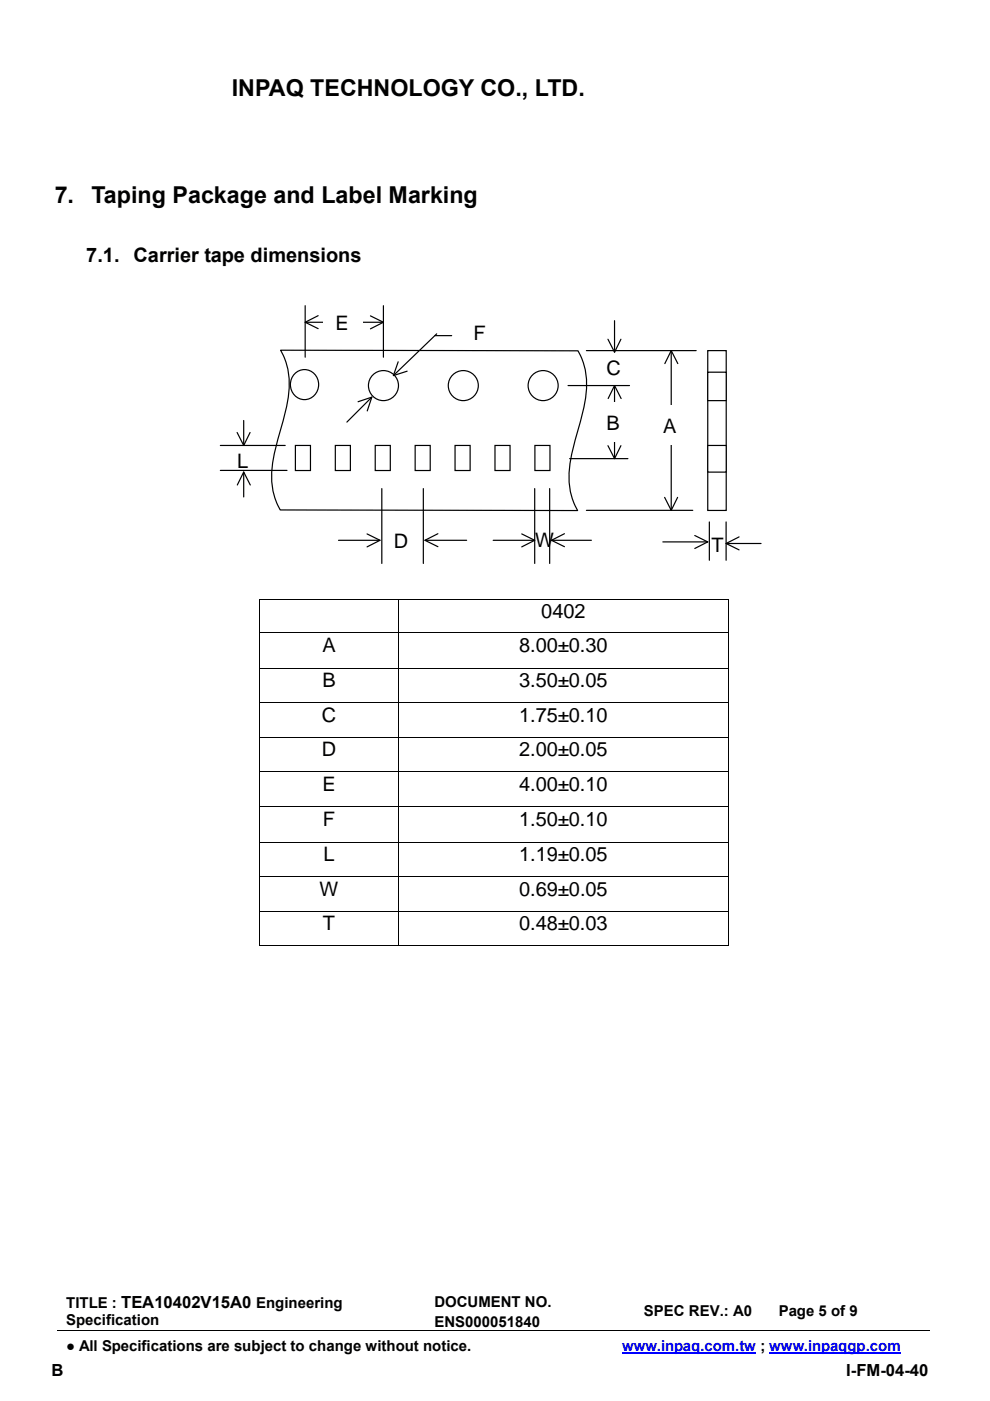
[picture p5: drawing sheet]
<svg xmlns="http://www.w3.org/2000/svg" width="210mm" height="297mm" viewBox="0 0 210 297" stroke-linecap="round" stroke-linejoin="round" font-family="sans-serif">
<path d="M132 287h28.4M163.2 287h27.8" fill="none" stroke="#00f" stroke-width=".34"/>
<path d="M12.1 282.2h185.2" fill="none" stroke="#000" stroke-width=".21"/>
<g fill="#fff" stroke="#000" stroke-width=".25">
<path d="M59.5 74.3l63.1 .1a16.6 16.6 0 0 1 1.1 12.7l-1.8 6.7a21.5 21.5 0 0 0-.6 11.7l1.2 2.7-63.1-.1a16.6 16.6 0 0 1-1-12.7l1.8-6.7a21.5 21.5 0 0 0 .5-11.7z" fill-rule="evenodd"/>
<path d="M62.7 79.1a3.1 3.1 0 0 1 4.5 .9 3.1 3.1 0 0 1-1.3 4.4 3.1 3.1 0 0 1-3.9-1.3 3.1 3.1 0 0 1 .7-4z" fill-rule="evenodd"/>
<path d="M62.7 94.4h3.1v5.4h-3.1z" fill-rule="evenodd"/>
<path d="M79.6 94.4h3.2v5.4h-3.2z" fill-rule="evenodd"/>
<path d="M71.1 94.4h3.2v5.4h-3.2z" fill-rule="evenodd"/>
<path d="M88.1 94.4h3.1v5.4h-3.1z" fill-rule="evenodd"/>
<path d="M105 94.4h3.2v5.4h-3.2z" fill-rule="evenodd"/>
<path d="M96.5 94.4h3.2v5.4h-3.2z" fill-rule="evenodd"/>
<path d="M113.5 94.4h3.1v5.4h-3.1z" fill-rule="evenodd"/>
<circle cx="81.3" cy="81.8" r="3.2"/>
<circle cx="98.3" cy="81.8" r="3.2"/>
<circle cx="115.2" cy="81.8" r="3.2"/>
</g>
<path d="M124.4 74.3h23.3M124.4 108.2h22.5" fill="none" stroke="#000" stroke-width=".25"/>
<g fill="#fff" stroke="#000" stroke-width=".25">
<path d="M150.1 74.3h3.9v33.9h-3.9z" fill-rule="evenodd"/>
<path d="M150.1 78.9h3.9v6h-3.9z" fill-rule="evenodd"/>
<path d="M150.1 94.4h3.9v5.7h-3.9z" fill-rule="evenodd"/>
</g>
<path d="M141 77.1l1.4-2.8 1.4 2.8M142.4 74.3v33.9M141 105.5l1.4 2.7 1.3-2.7" fill="none" stroke="#000" stroke-width=".25"/>
<path d="M138.1 86h8.5v8.4h-8.5z" fill="#fff"/>
<path d="M46.7 94.4h13.8M46.7 99.7h14.2M50.3 91.7l1.4 2.7 1.3-2.7M51.7 89.2v5.2M120.5 81.7h13M120.8 97.2h12.4M128.9 94.5l1.4 2.7 1.4-2.7M129 84.5l1.3-2.8 1.4 2.8M130.3 81.7v15.5M50.3 102.8l1.4-2.7 1.4 2.7M51.7 100.1v5.3" fill="none" stroke="#000" stroke-width=".25"/>
<path d="M126.1 85.3h8.5v8.4h-8.5z" fill="#fff"/>
<g fill="none" stroke="#000" stroke-width=".25">
<path d="M64.7 68.3h16.6M64.7 64.8v10.9M67.5 66.9l-2.8 1.4 2.8 1.4M78.6 67l2.7 1.3-2.7 1.4M81.3 64.8v10.9M84.5 76.7l-1.1 2.9 3-.9M92.2 71.2h3.6M92.6 70.8l-9.2 8.8M128.9 71.9l1.4 2.8 1.4-2.8M130.3 68v6.7M75.9 85.2l3-1-1 2.9M78.9 84.2l-5.3 5.3"/>
<path d="M71.8 114.6h8.8M77.9 113.2l2.7 1.4-2.7 1.4M81 103.6v15.9M89.8 103.6v15.9M90.1 114.6h8.9M92.9 113.2l-2.8 1.4 2.8 1.3M104.6 114.6h8.8M110.7 113.2l2.7 1.4-2.7 1.4M113.4 103.6v15.9M116.6 103.6v15.9M117 114.6h8.4M119.7 113.2l-2.7 1.4 2.7 1.3"/>
</g>
<path d="M68.6 64.1h8.5v8.5h-8.5z" fill="#fff"/>
<path d="M140.6 114.9h9.5M147.4 113.5l2.7 1.4-2.7 1.4M150.5 110.7v8.1M154 110.7v8.1M154 115.2h7.4M156.8 113.8l-2.8 1.4 2.8 1.4" fill="none" stroke="#000" stroke-width=".25"/>
<path d="M54.9 126.9h.2v.2h-.2zM154.4 126.9h.1v.2h-.1zM154.4 200.4h.1v.2h-.1z" fill="#000"/>
<g fill="none" stroke="#000" stroke-width=".21">
<path d="M54.9 127h99.6M54.9 134.1h99.6M55 127.1v6.9M55 134.2v7.4M84.6 127.1v6.9M84.6 134.2v7.4M154.5 127.1v6.9M154.5 134.2v7.4M54.9 141.7h99.6M54.9 149h99.6M54.9 156.3h99.6M55 141.8v7.1"/>
<path d="M55 149.1v7.1M55 156.4v7.2M84.6 141.8v7.1M84.6 149.1v7.1M84.6 156.4v7.2M154.5 141.8v7.1M154.5 149.1v7.1M154.5 156.4v7.2M54.9 163.6h99.6M54.9 171h99.6M54.9 178.5h99.6M55 163.7v7.2"/>
<path d="M55 171v7.5M55 178.6v7.2M84.6 163.7v7.2M84.6 171v7.5M84.6 178.6v7.2M154.5 163.7v7.2M154.5 171v7.5M154.5 178.6v7.2M54.9 185.9h99.6M54.9 193.2h99.6M55 185.9v7.2M55 193.3v7.3"/>
<path d="M84.6 185.9v7.2M84.6 193.3v7.3M154.5 185.9v7.2M154.5 193.3v7.3M54.9 200.5h29.6M84.7 200.5h69.7"/>
</g>
<g font-size="4.9">
<text x="49.2" y="20.4">INPAQ TECHNOLOGY CO., LTD.</text>
<text x="11.6" y="43.1">7.</text>
<text x="19.4" y="43.1">Taping Package and Label Marking</text>
</g>
<g font-size="4.2">
<text x="18.3" y="55.5">7.1. Carrier tape dimensions</text>
<text x="71.2" y="70">E</text>
<text x="100.5" y="72.2">F</text>
<text x="128.7" y="79.6">C</text>
<text x="128.7" y="91.2">B</text>
<text x="140.7" y="91.9">A</text>
<text x="50.3" y="99.3">L</text>
<text x="83.5" y="116.2">D</text>
<text x="113.5" y="115.9">W</text>
<text x="150.9" y="116.9">T</text>
<text x="114.8" y="131">0402</text>
<text x="68.4" y="138.2">A</text>
<text x="110.1" y="138.2">8.00±0.30</text>
<text x="68.4" y="145.7">B</text>
<text x="110.1" y="145.7">3.50±0.05</text>
<text x="68.2" y="153">C</text>
<text x="110.1" y="153">1.75±0.10</text>
<text x="68.2" y="160.3">D</text>
<text x="110.1" y="160.3">2.00±0.05</text>
<text x="68.4" y="167.6">E</text>
<text x="110.1" y="167.6">4.00±0.10</text>
<text x="68.5" y="175">F</text>
<text x="110.1" y="175">1.50±0.10</text>
<text x="68.6" y="182.5">L</text>
<text x="110.1" y="182.5">1.19±0.05</text>
<text x="67.8" y="189.9">W</text>
<text x="110.1" y="189.9">0.69±0.05</text>
<text x="68.5" y="197.2">T</text>
<text x="110.1" y="197.2">0.48±0.03</text>
</g>
<g font-size="3.5">
<text x="10.9" y="291.7">B</text>
<text x="179.5" y="291.7">I-FM-04-40</text>
</g>
<g font-size="3.2">
<text x="14" y="281">Specification</text>
<text x="14" y="277.3">TITLE : TEA10402V15A0 Engineering</text>
<text x="92.1" y="277.1">DOCUMENT NO.</text>
<text x="92.1" y="281.4">ENS000051840</text>
<text x="136.6" y="278.9">SPEC REV.: A0</text>
<text x="165.2" y="278.9">Page 5 of 9</text>
<text x="14" y="286.4">● All Specifications are subject to change without notice.</text>
</g>
<text font-size="3.2" fill="#00f" x="132" y="286.4">www.inpaq.com.tw ; www.inpaqgp.com</text>
</svg>
